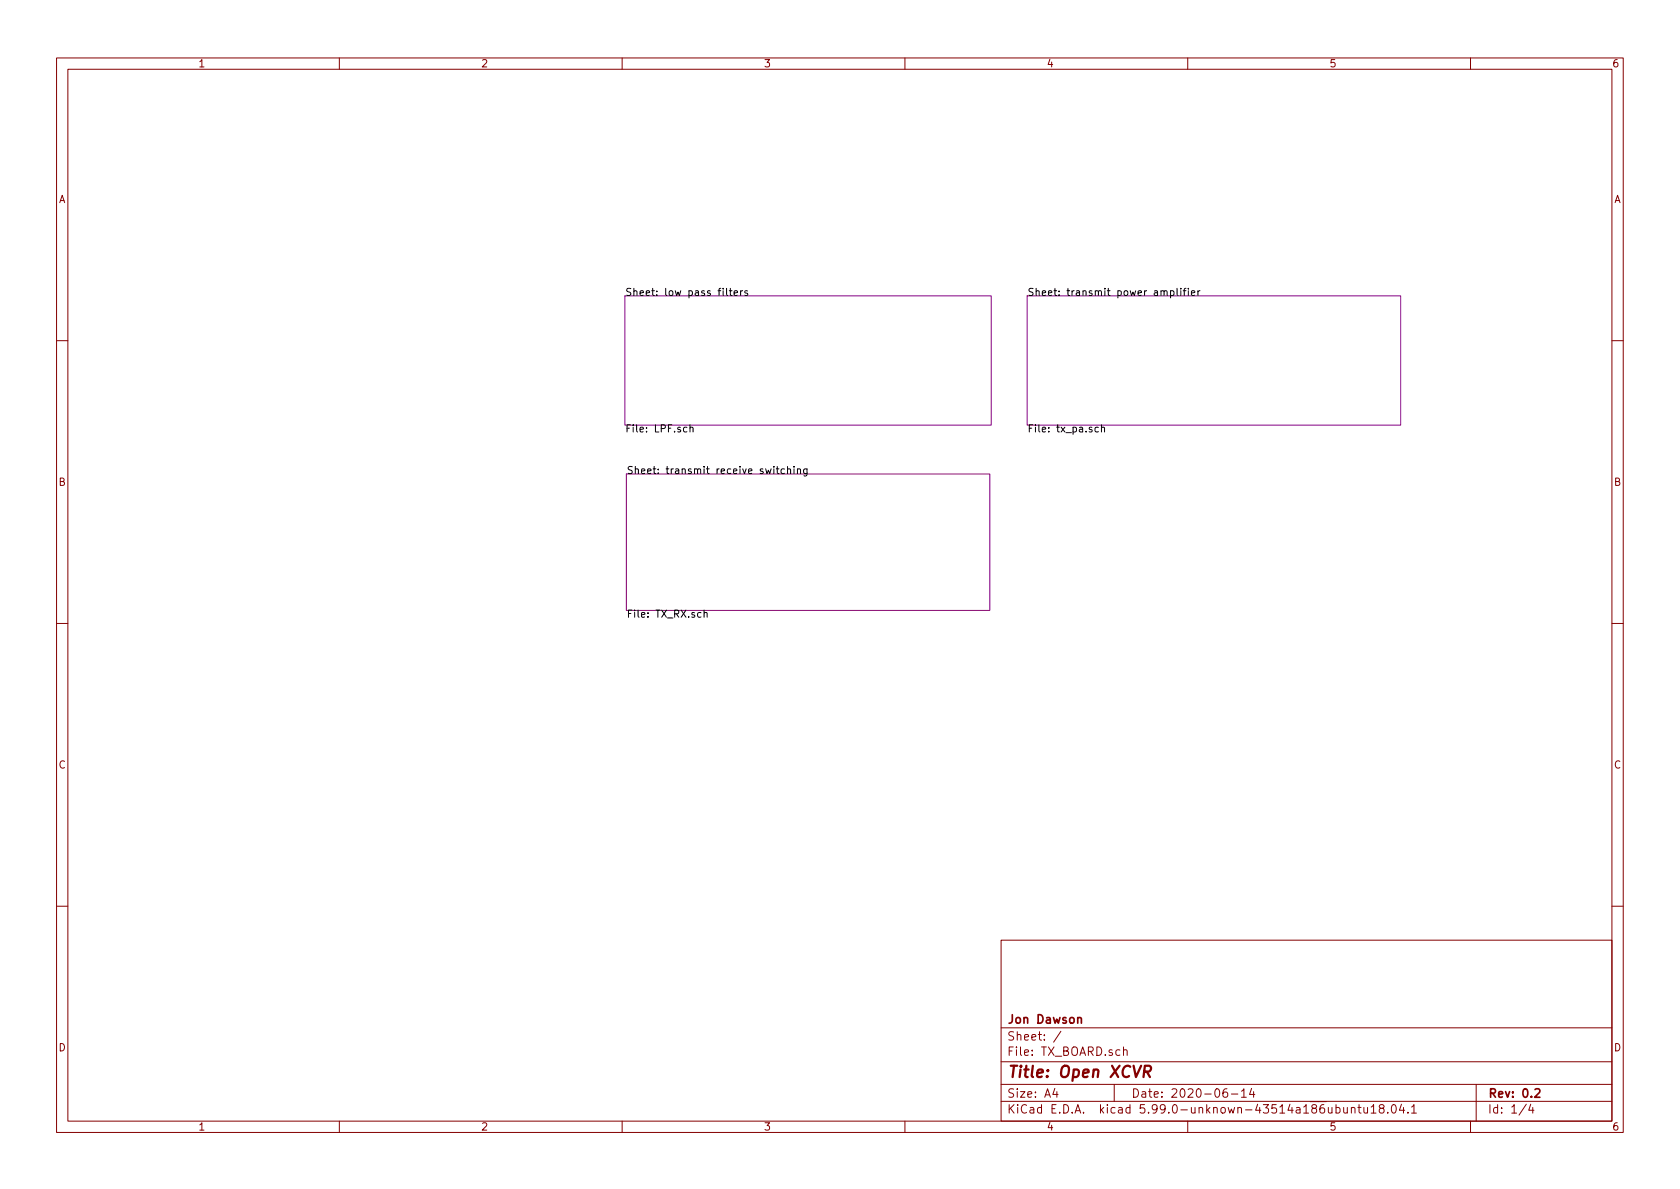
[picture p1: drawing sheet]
<svg xmlns="http://www.w3.org/2000/svg" width="297mm" height="210mm" viewBox="0 0 297 210" stroke-linecap="round" stroke-linejoin="round" font-family="sans-serif">
<g fill="none" stroke="#840000" stroke-width=".18">
<path d="M10 10.2h277v190.1h-277zM12 12.2h273v186.1h-273zM60 10.2v2M110 10.2v2M160 10.2v2M210 10.2v2M260 10.2v2M10 60.2h2M285 60.2h2M10 110.2h2M285 110.2h2M10 160.2h2"/>
<path d="M177 166.3h108v32h-108zM285 160.2h2M60 198.3v2M110 198.3v2M160 198.3v2M177 194.8h108M177 191.8h108M177 187.8h108M177 181.8h108M186.5 192.5l-.4 1h1M186.9 193v1M187.6 182.4l-1.3 1.9"/>
<path d="M197 191.8v3M198.6 185.8l.3-.2 .3 .1 .1 .9M198.6 185.1v1.5M210 198.3v2M216.9 192.5a.59 .59 0 0 0-.7 .7v.5l.2 .3h.4l.2-.1 .1-.5-.2-.2-.4-.1-.3 .3M217.7 193.5h1.2M219.5 193l.4-.5v1.5M219.5 194h.9M221.3 192.5l-.4 1h1M221.6 193v1M236.2 195.9l.4-.1 .3 .3v.4l-.1 .3h-.6M237.6 195.8v1h.4l.2-.1"/>
<path d="M238.2 195.8v1M238.9 196l.2-.2 .4 .1 .1 .9M238.9 195.8v1M240.1 195.8h.5M240.3 195.3v1.3l.3 .2M241.1 195.8l.1 1h.4l.2-.1M241.8 195.8v1M242.4 195.8l.5-.5v1.5M242.4 196.8h.9M244.1 196l-.2-.3v-.2l.2-.2 .5 .1 .1 .2-.1 .2-.6 .2-.1 .3v.4l.2 .1h.3l.3-.3v-.2l-.3-.3M245.4 196.7v.1M246.2 195.4l.2-.1a.81 .81 0 0 1 .5 .7 .81 .81 0 0 1-.3 .8h-.1a.81 .81 0 0 1-.6-.6 .81 .81 0 0 1 .3-.8z"/>
<path d="M247.8 195.3l-.4 1h1M248.1 195.8v1M248.9 196.7v.1M249.6 195.8l.4-.5v1.5M249.6 196.8h.8M260 198.3v2M261 191.8v6.5M269.9 195.3l-1.3 1.9M270.6 195.3l-.3 1h.9M271 195.8v1"/>
</g>
<path d="M190.6 180.1l.2-.2 .3 .1 .1 .9M271.4 192.7l.6-.2 .2 .2 .1 .3-1 1h1" fill="none" stroke="#840000" stroke-width=".3"/>
<path d="M202.3 189.5h.8a.55 .55 0 0 0 .4-.5 .55 .55 0 0 0-.3-.5h-.8l-.2 2M202.8 189.5l.5 1" fill="none" stroke="#840000" stroke-width=".4"/>
<path d="M110.5 52.3h64.8v22.9h-64.8zM181.6 52.3h66v22.9h-66zM110.7 83.8h64.3v24.1h-64.3z" fill="none" stroke="#840084" stroke-width=".18"/>
<g fill="none" stroke="#000" stroke-width=".18">
<path d="M128.5 51v1.1l.1 .2M129 51.4h.4M129.1 51v1.1l.3 .2M129.8 51.8l.6-.1-.1-.2-.3-.1-.2 .2 .1 .6h.4M130.9 51.4v.9M131.3 51.4l-.4 .3M132.2 51.5l-.3-.1-.2 .2v.2l.5 .1v.3h-.5M207 51.5l.3-.1 .3 .3-.2 .5h-.4M207 51.4v1.3M208.1 51v1.1l.2 .2M208.8 51v.1M208.8 51.4v.9"/>
<path d="M209.2 51.4h.5M209.7 51l-.3 .2v1.1M210.1 51v.1M210.1 51.4v.9M210.7 51.8l.6-.1-.1-.2-.4-.1-.1 .2v.6h.5M211.8 51.4v.9M212.2 51.4l-.4 .3M121.5 75.6l-.4-.1-.3 .3 .2 .5h.5M122 75.7l.2-.2 .3 .1v.8M122 75.1v1.3M194.2 75.6l-.4-.1-.2 .3 .1 .5h.5M194.7 75.7l.2-.2 .3 .1 .1 .8"/>
<path d="M194.7 75.1v1.3M137.2 82.9h.5M137.4 82.5v1.1l.3 .2M138.7 83l-.4-.1-.2 .2 .1 .6h.5M139.2 83l.2-.1 .3 .1 .1 .8M139.2 82.5v1.3M140.4 82.5v.1M140.4 82.9v.9M141 83l.2-.1 .3 .1v.8M141 82.9v.9M142.7 82.9v1l-.3 .3-.3-.1M142.7 83l-.4-.1-.2 .2 .1 .6h.5"/>
<path d="M124.5 108.4l.2-.1 .3 .1v.8M124.5 107.9v1.3"/>
</g>
<text font-size="2.8" fill="#840000" x="178" y="190.6">Title: Open XCVR</text>
<g font-size="2.1" fill="#840000">
<text x="178" y="184">Sheet: /</text>
<text x="178" y="181">Jon Dawson</text>
<text x="178" y="186.7">File: TX_BOARD.sch</text>
<text x="178" y="196.9">KiCad E.D.A. kicad 5.99.0-unknown-43514a186ubuntu18.04.1</text>
<text x="178" y="194.1">Size: A4</text>
<text x="200" y="194.1">Date: 2020-06-14</text>
<text x="263" y="194.1">Rev: 0.2</text>
<text x="263" y="196.9">Id: 1/4</text>
</g>
<g font-size="1.8" fill="#840000">
<text x="35" y="11.9">1</text>
<text x="85" y="11.9">2</text>
<text x="135" y="11.9">3</text>
<text x="185" y="11.9">4</text>
<text x="235" y="11.9">5</text>
<text x="285" y="11.9">6</text>
<text x="10.3" y="35.9">A</text>
<text x="285.3" y="35.9">A</text>
<text x="10.3" y="85.9">B</text>
<text x="285.3" y="85.9">B</text>
<text x="10.3" y="135.9">C</text>
<text x="285.3" y="135.9">C</text>
<text x="10.3" y="185.9">D</text>
<text x="285.3" y="185.9">D</text>
<text x="35" y="199.9">1</text>
<text x="85" y="199.9">2</text>
<text x="135" y="199.9">3</text>
<text x="185" y="199.9">4</text>
<text x="235" y="199.9">5</text>
<text x="285" y="199.9">6</text>
</g>
<g font-size="1.8">
<text x="110.5" y="52.3">Sheet: low pass filters</text>
<text x="181.6" y="52.3">Sheet: transmit power amplifier</text>
<text x="110.5" y="76.4">File: LPF.sch</text>
<text x="181.6" y="76.4">File: tx_pa.sch</text>
<text x="110.7" y="83.8">Sheet: transmit receive switching</text>
<text x="110.7" y="109.2">File: TX_RX.sch</text>
</g>
</svg>
